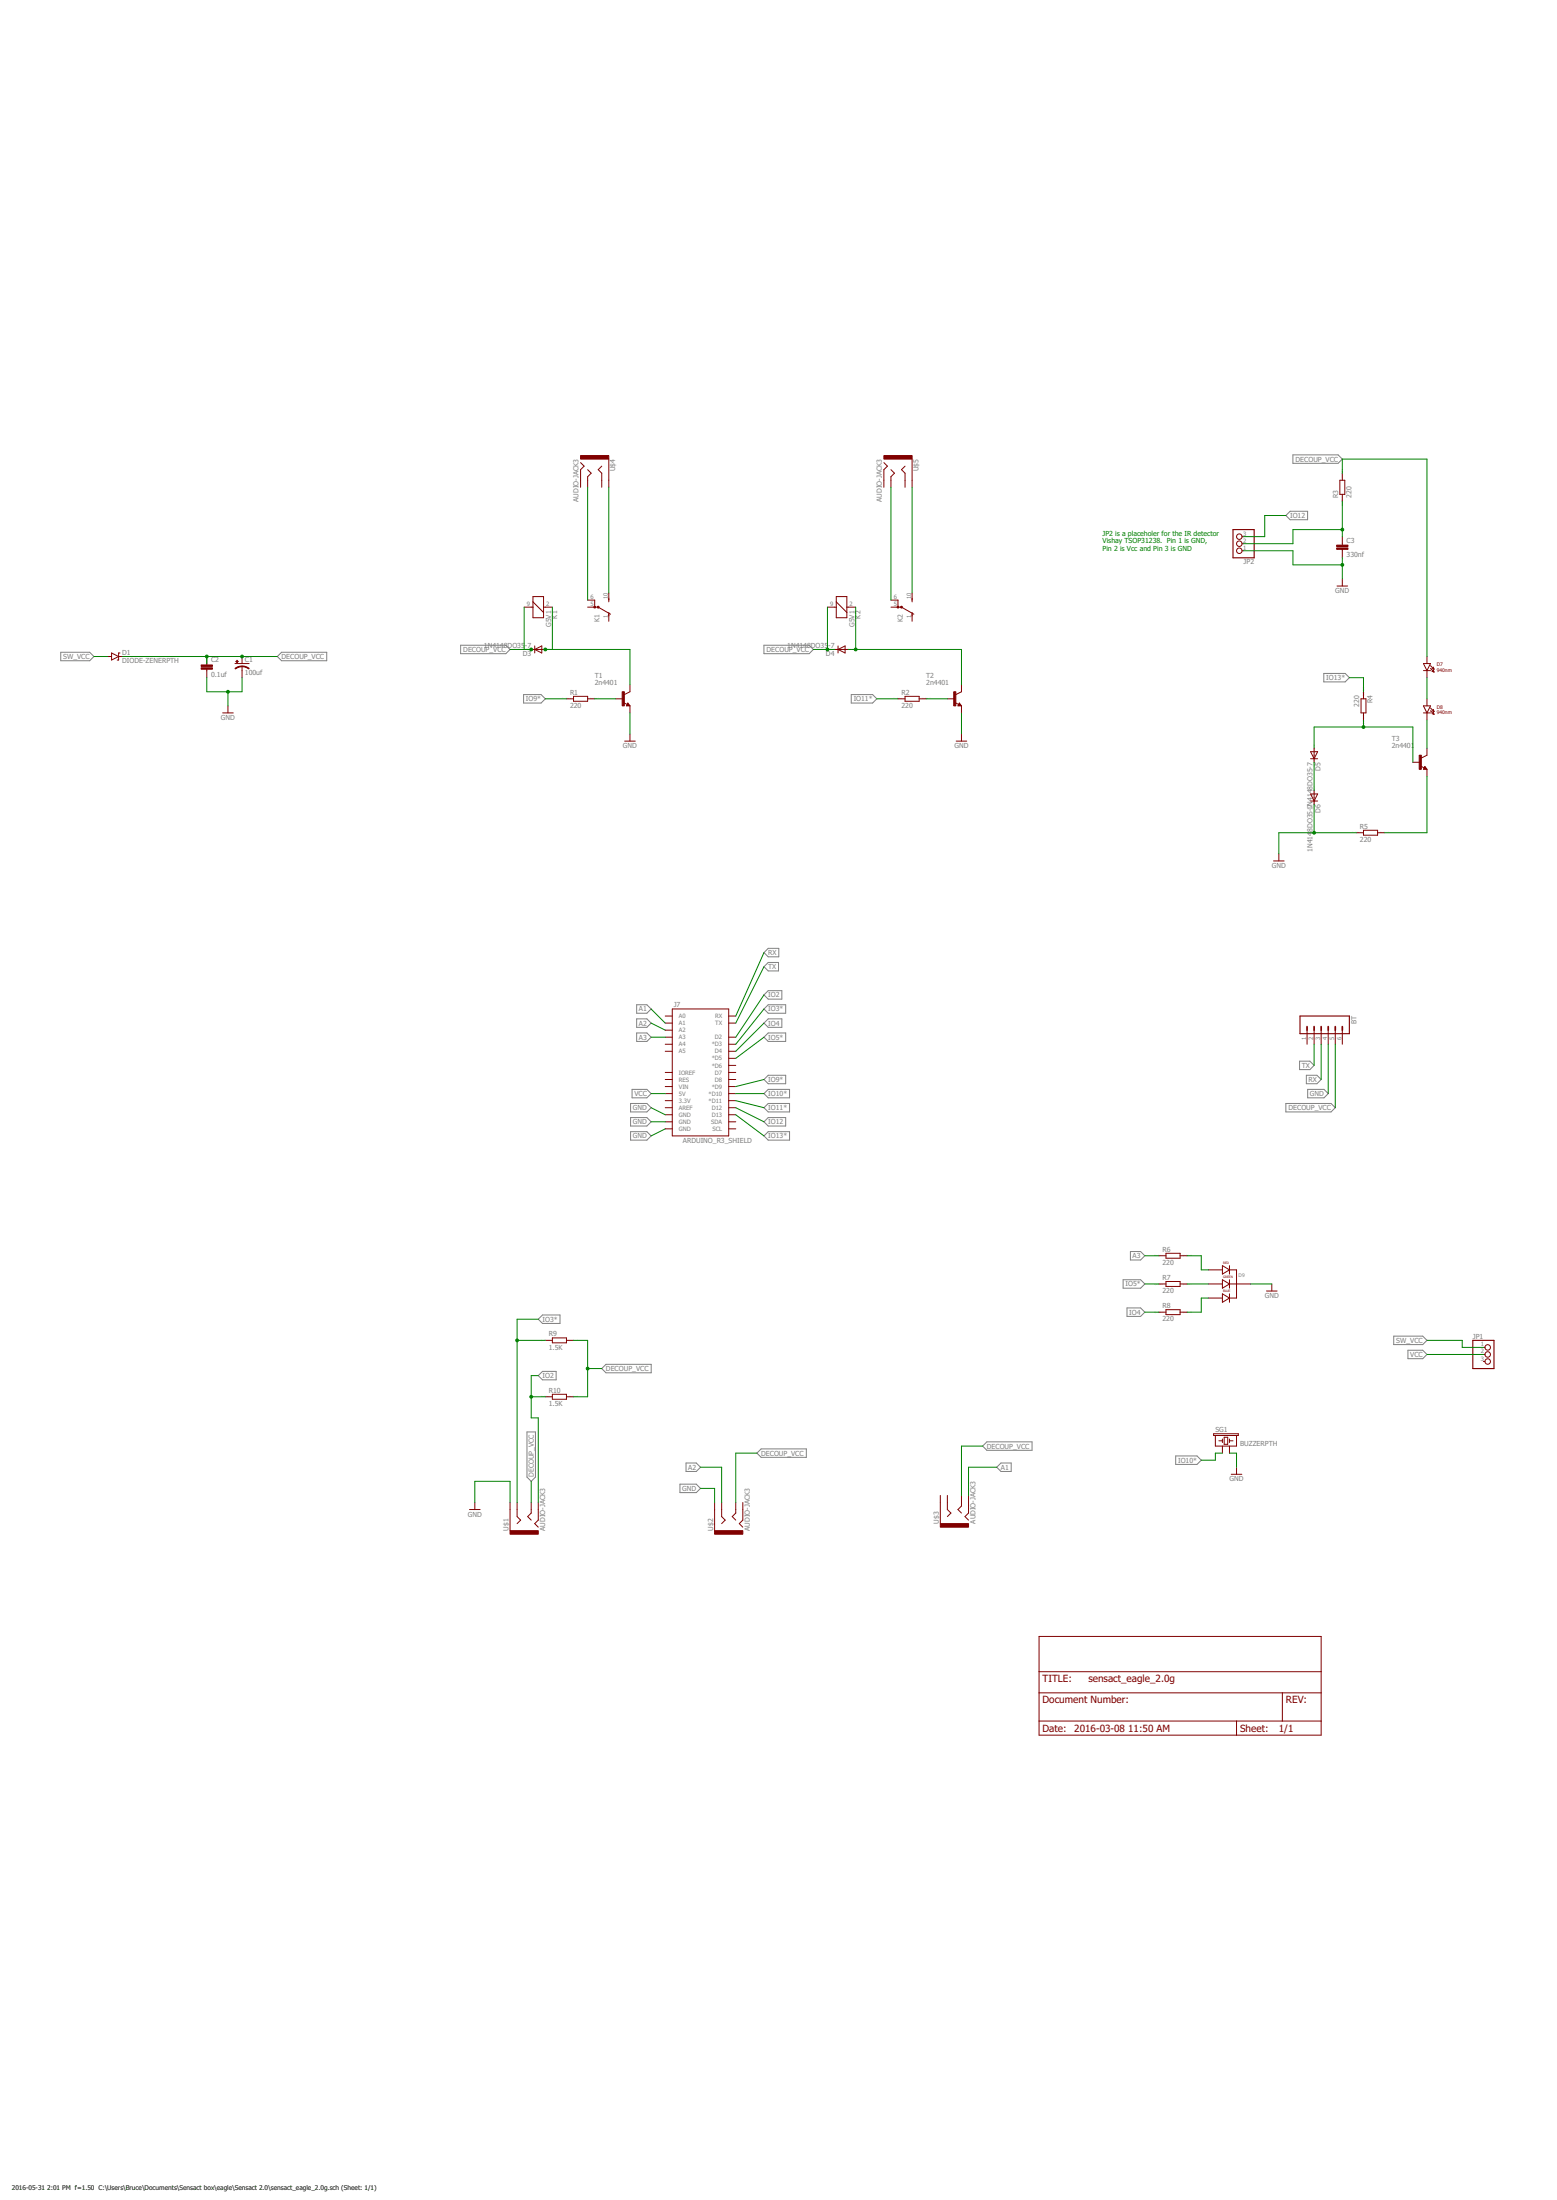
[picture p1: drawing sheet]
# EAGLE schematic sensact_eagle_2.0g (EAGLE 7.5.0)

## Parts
BT  M06NO_SILK_FEMALE_PTH  [1X06_NO_SILK]
C1  100uf  CAP_POLPTH1  [CPOL-RADIAL-100UF-25V]
C2  0.1uf  CAPEZ  [CAP-PTH-SMALLEZ]
C3  330nf  CAPEZ  [CAP-PTH-SMALLEZ]
D1  DIODE-ZENERPTH  [DIODE-ZENER]
D3  1N4148DO35-7  [DO35-7]
D4  1N4148DO35-7  [DO35-7]
D5  1N4148DO35-7  [DO35-7]
D6  1N4148DO35-7  [DO35-7]
D7  940nm  LTE-302  [LTE-302]
D8  940nm  LTE-302  [LTE-302]
D9  OFFSET_RGB_LED_CCOFFSET_RGB_LED_THRU  [OFFSET_RGB_THRU]
J7  ARDUINO_R3_SHIELD  [UNO_R3_SHIELD]
JP1  PINHD-1X3  [1X03]
JP2  PINHD-1X3  [1X03]
K1  G5V1  [G5V1]
K2  G5V1  [G5V1]
R1  220  R0204/7  [0204/7]
R2  220  R0204/7  [0204/7]
R3  220  R0204/7  [0204/7]
R4  220  R0204/7  [0204/7]
R5  220  R0204/7  [0204/7]
R6  220  R0204/7  [0204/7]
R7  220  R0204/7  [0204/7]
R8  220  R0204/7  [0204/7]
R9  1.5K  R0204/7  [0204/7]
R10  1.5K  R0204/7  [0204/7]
SG1  BUZZERPTH  [BUZZER-12MM]
T1  2n4401  2N4401-NPN-TO92-EBC  [TO92-EBC]
T2  2n4401  2N4401-NPN-TO92-EBC  [TO92-EBC]
T3  2n4401  2N4401-NPN-TO92-EBC  [TO92-EBC]
U$1  AUDIO-JACK3  [AUDIO-JACK-TRRS-SMD]
U$2  AUDIO-JACK3  [AUDIO-JACK-TRRS-SMD]
U$3  AUDIO-JACK3  [AUDIO-JACK-TRRS-SMD]
U$4  AUDIO-JACK3  [AUDIO-JACK-TRRS-SMD]
U$5  AUDIO-JACK3  [AUDIO-JACK-TRRS-SMD]

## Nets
A1: J7.A1 U$3.RING2
A2: J7.A2 U$2.RING1
A3: J7.A3 R6.1
DECOUP_VCC: BT.5 C1.1(+) C2.1 D1.P$1(C) D3.C D4.C D7.A K1.9 K2.9 R3.2 R9.2 R10.2 U$1.TIP U$2.TIP U$3.TIP
GND: BT.4 C1.2(-) C2.2 C3.2 D6.C D9.2(CATHODE) J7.GND@0(GND) J7.GND@1(GND) J7.GND@2(GND) JP2.1 R5.1 SG1.- T1.E T2.E U$1.EARTH U$2.EARTH
IO2: J7.D2 R10.1 U$1.RING2
IO3*: J7.D3(*D3) R9.1 U$1.RING1
IO4: J7.D4 R8.1
IO5*: J7.D5(*D5) R7.1
IO9*: J7.D9(*D9) R1.1
IO10*: J7.D10(*D10) SG1.+
IO11*: J7.D11(*D11) R2.1
IO12: J7.D12 JP2.3
IO13*: J7.D13 R4.1
N$1: K1.6(2:P) U$4.TIP
N$2: K1.10(2:S) U$4.EARTH
N$3: K2.6(2:P) U$5.TIP
N$4: K2.10(2:S) U$5.EARTH
N$5: D4.A K2.2 T2.C
N$7: D3.A K1.2 T1.C
N$9: R1.2 T1.B
N$10: R2.2 T2.B
N$11: C3.1 JP2.2 R3.1
N$12: D7.C D8.A
N$13: D8.C T3.C
N$14: D5.A R4.2 T3.B
N$15: R5.2 T3.E
N$17: D9.3(GREEN_CATHODE) R7.2
N$18: D5.C D6.A
N$19: D9.1(RED_CATHODE) R6.2
N$20: D9.4(BLUE_CATHODE) R8.2
RX: BT.3 J7.RX
SW_VCC: D1.P$2(A) JP1.1
TX: BT.2 J7.TX
VCC: J7.5V JP1.2
Unconnected: BT.1 BT.6 J7.3.3V J7.A0 J7.A4 J7.A5 J7.AREF J7.D6(*D6) J7.D7 J7.D8 J7.IOREF J7.RES J7.SCL J7.SDA J7.VIN JP1.3 K1.1(2:O) K1.5(2:P) K2.1(2:O) K2.5(2:P) U$2.RING2 U$3.EARTH U$3.RING1 U$4.RING1 U$4.RING2 U$5.RING1 U$5.RING2

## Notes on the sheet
- JP2 is a placeholer for the IR detector
  Vishay TSOP31238.  Pin 1 is GND,
  Pin 2 is Vcc and Pin 3 is GND
